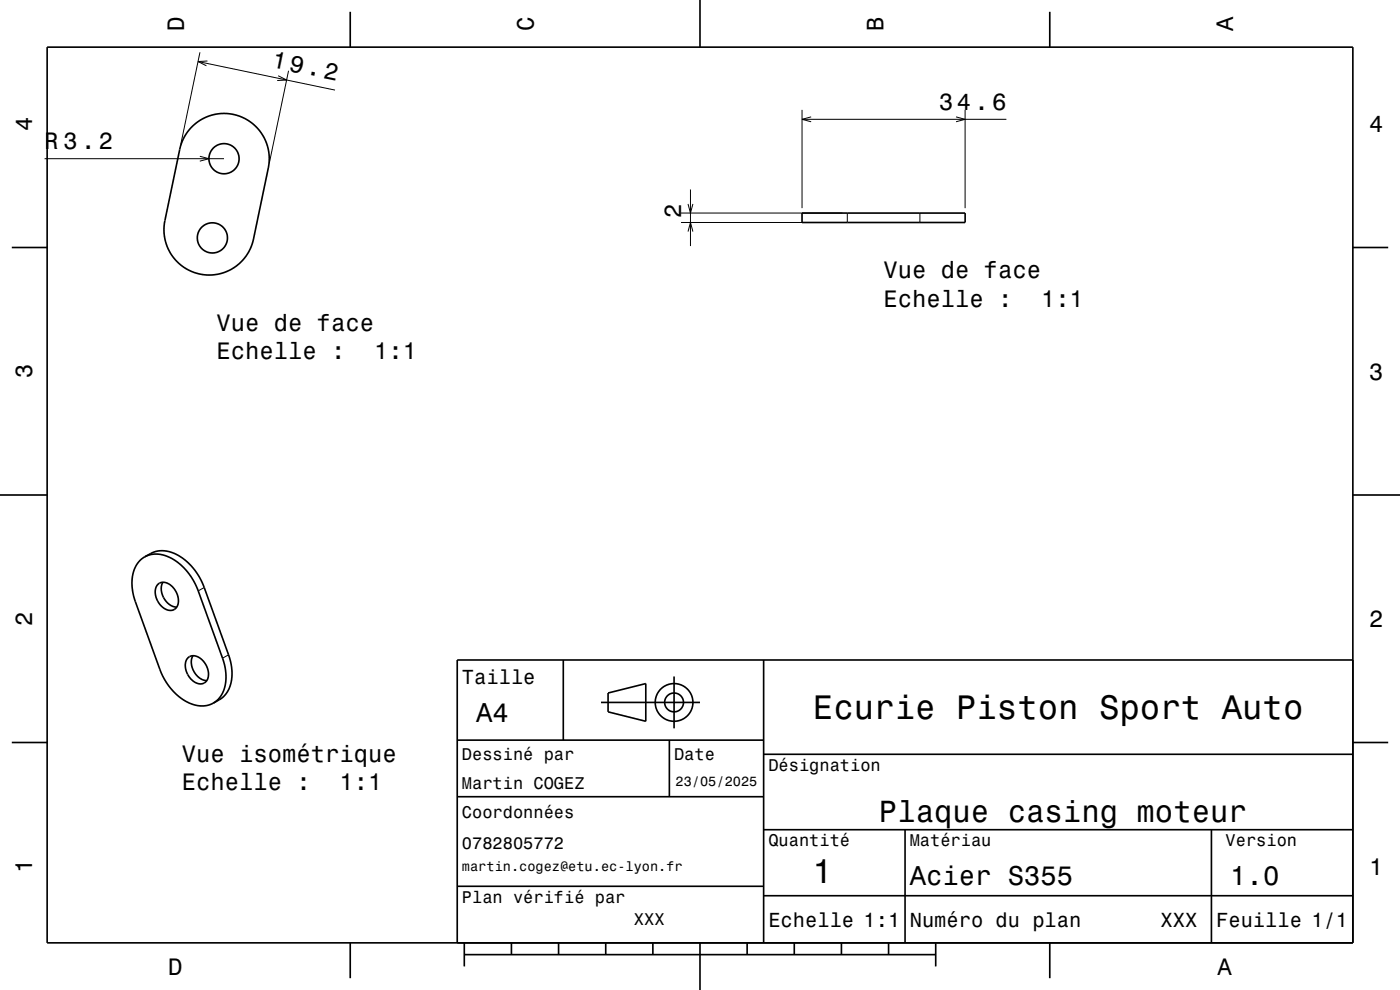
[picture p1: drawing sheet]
<svg xmlns="http://www.w3.org/2000/svg" width="297mm" height="210mm" viewBox="0 0 297 210" stroke-linecap="round" stroke-linejoin="round" font-family="sans-serif">
<g fill="none" stroke="#000" stroke-width=".21">
<path d="M42 13.1l29.1 6M42.4 11.1l-4.1 19.6M44 12.9l-2 .2 1.8 .9M59 16.1l1.8 .9-2 .1M61.2 15l-4.1 19.6M42.4 33.2l1.9 .5-1.9 .5M47.5 33.7h-38M170.1 23.3v20.9M170.1 25.3h43.4M172.1 24.8l-2 .5 2 .5M202.8 24.8l1.9 .5-1.9 .5M204.7 23.3v20.9"/>
<path d="M144.5 47.2h34.2M144.5 45.2h34.2M146 49.1l.5-1.9 .5 1.9M146 43.3l.5 1.9 .5-1.9M146.5 40.2v12M179.7 45.2v2M195.1 45.2v2M43.3 124.6l-1.2 .7M48.5 138.9l-1.3 .7"/>
</g>
<g fill="none" stroke="#000" stroke-width=".35">
<path d="M10 10h277v190h-277zM74.3 2.5v7.5M148.5 0v10M222.7 2.5v7.5M40.8 26.8a9.6 9.6 0 0 1 11.3-1.6 9.6 9.6 0 0 1 4.8 10.4l-3.1 15.1a9.6 9.6 0 0 1-11.4 7.4 9.6 9.6 0 0 1-7.4-11.3l3.1-15.1a9.5 9.5 0 0 1 2.7-4.9zM2.5 52.5h7.5M170.1 45.2h34.6v2h-34.6zM287 52.5h7.5M0 105h10M30.7 118.1a6.8 6.8 0 0 0-2.5 7.4l.5 2.1 5.5 15 1.4 2.6 1.9 2.2a6.8 6.8 0 0 0 7.7 1.8M30.7 118.1a6.7 6.7 0 0 1 7.5 1.6l2 2.1 1.5 2.6 5.5 15.3 .6 2.1a6.8 6.8 0 0 1-2.6 7.4M30.7 118.1l1.3-.7a6.7 6.7 0 0 1 7.5 1.6l2 2.1 1.5 2.6 5.5 15.2 .5 1.7a7.1 7.1 0 0 1-2.4 7.8l-1.4 .8"/>
<path d="M287 105h10M33.6 123.9a2.37 2.37 0 0 1 3.3 .9 3.2 3.2 0 0 1 .2 4.4 2.57 2.57 0 0 1-3.4-1.3 3.2 3.2 0 0 1-.1-4zM34.6 123.5a3.9 3.9 0 0 0 2.9 5.3M39.9 139.5a2.37 2.37 0 0 1 3.4 .9 3.2 3.2 0 0 1 .2 4.4 2.57 2.57 0 0 1-3.4-1.3 3.2 3.2 0 0 1-.2-4zM40.9 139.1a3.9 3.9 0 0 0 3 5.3M119.5 140v17M162 140v60M287 140h-190v60M2.5 157.5h7.5M97 157h65M127.5 149h21M129 147l8-2v8l-8-2z"/>
<path d="M142 157v12M143 143.5v11M287 157.5h7.5M97 169h65M162 176h125M162 160h125M192 176v24M257 176v24M97 188h65M162 190h125M74.3 200v7.5M98.5 202.5h100"/>
<path d="M98.5 200v5M108.5 200v2.5M118.5 200v2.5M128.5 200v2.5M138.5 200v2.5M148.5 200v10M158.5 200v2.5M168.5 200v2.5M178.5 200v2.5M188.5 200v2.5M198.5 200v5M222.7 200v7.5"/>
<circle cx="47.5" cy="33.7" r="3.2"/>
<circle cx="45.1" cy="50.5" r="3.2"/>
<circle cx="143" cy="149" r="2"/>
<circle cx="143" cy="149" r="4"/>
</g>
<g font-size="7.2">
<text x="172.5" y="152.6">Ecurie Piston Sport Auto</text>
<text x="172.3" y="187.3">1</text>
</g>
<text font-size="6.5" x="186.5" y="174.5">Plaque casing moteur</text>
<g font-size="5.8">
<text x="101" y="153.1">A4</text>
<text x="193" y="187.6">Acier S355</text>
<text x="261" y="187.6">1.0</text>
</g>
<g font-size="5">
<text x="39" y="6.5" transform="rotate(-90 39 6.5)">D</text>
<text x="113.2" y="6.5" transform="rotate(-90 113.2 6.5)">C</text>
<text x="187.4" y="6.5" transform="rotate(-90 187.4 6.5)">B</text>
<text x="261.6" y="6.5" transform="rotate(-90 261.6 6.5)">A</text>
<text x="57.5" y="14.2" transform="rotate(12 57.5 14.2)">19.2</text>
<text x="199.3" y="23.3">34.6</text>
<text x="6.8" y="27.8" transform="rotate(-90 6.8 27.8)">4</text>
<text x="290.5" y="28.1">4</text>
<text x="9.5" y="31.7">R 3.2</text>
<text x="144.5" y="46.3" transform="rotate(-90 144.5 46.3)">2</text>
<text x="187.4" y="59.1">Vue de face</text>
<text x="187.4" y="65.1">Echelle :</text>
<text x="220.8" y="65.1">1:1</text>
<text x="46" y="70.2">Vue de face</text>
<text x="46" y="76.2">Echelle :</text>
<text x="79.3" y="76.2">1:1</text>
<text x="6.8" y="80.3" transform="rotate(-90 6.8 80.3)">3</text>
<text x="290.5" y="80.6">3</text>
<text x="6.8" y="132.8" transform="rotate(-90 6.8 132.8)">2</text>
<text x="290.5" y="133.1">2</text>
<text x="38.6" y="161.6">Vue isométrique</text>
<text x="38.6" y="167.7">Echelle :</text>
<text x="72" y="167.7">1:1</text>
<text x="6.8" y="185.3" transform="rotate(-90 6.8 185.3)">1</text>
<text x="290.5" y="185.6">1</text>
<text x="35.7" y="206.8">D</text>
<text x="258.3" y="206.8">A</text>
</g>
<g font-size="4.3">
<text x="98" y="145.2">Taille</text>
<text x="163" y="196.6">Echelle 1:1</text>
<text x="193" y="196.6">Numéro du plan</text>
<text x="246.2" y="196.6">XXX</text>
<text x="258" y="196.6">Feuille 1/1</text>
</g>
<g font-size="3.6">
<text x="98" y="161.3">Dessiné par</text>
<text x="143" y="161.3">Date</text>
<text x="98" y="167.5">Martin COGEZ</text>
<text x="163" y="163.5">Désignation</text>
<text x="98" y="173.5">Coordonnées</text>
<text x="163" y="179.5">Quantité</text>
<text x="193" y="179.5">Matériau</text>
<text x="260" y="179.5">Version</text>
<text x="98" y="180.2">0782805772</text>
<text x="98" y="191.5">Plan vérifié par</text>
<text x="134.5" y="196.3">XXX</text>
</g>
<g font-size="2.9">
<text x="143.3" y="166.8">23/05/2025</text>
<text x="98" y="184.8">martin.cogez@etu.ec-lyon.fr</text>
</g>
</svg>
